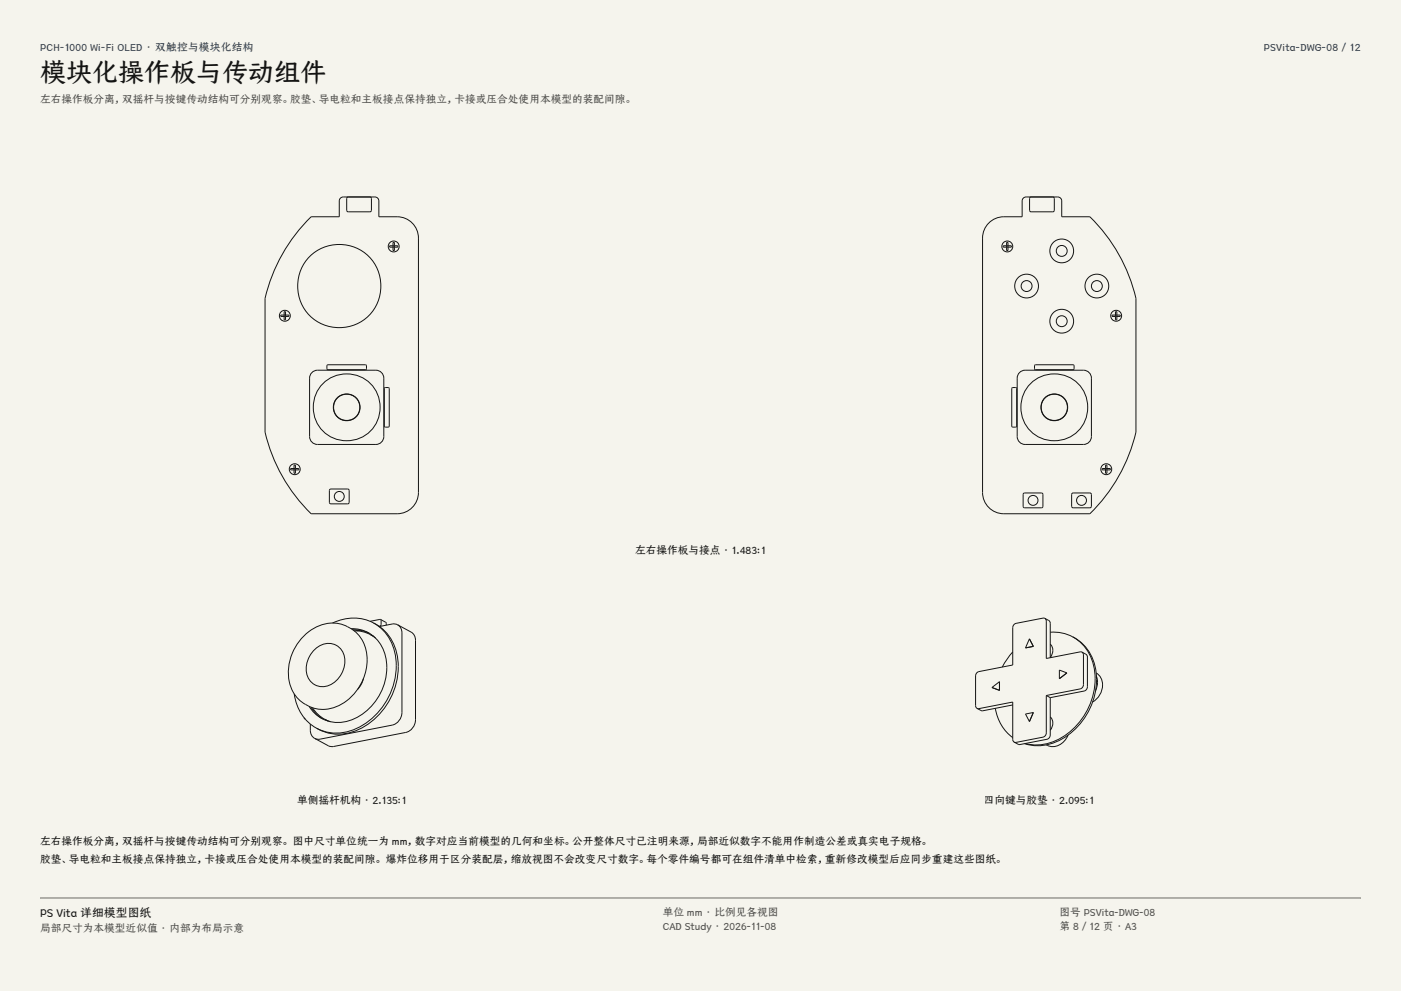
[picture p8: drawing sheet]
<svg xmlns="http://www.w3.org/2000/svg" width="420mm" height="297mm" viewBox="0 0 420 297" stroke-linecap="round" stroke-linejoin="round" font-family="sans-serif">
<g fill="#f5f4ed">
<path d="M0 0h420v297h-420z"/>
<path d="M12 12h396v275h-396z"/>
</g>
<g fill="none" stroke="#141413" stroke-width=".3">
<path d="M104.4 59l-.5 .5v3.5l.5 .5 6.7-.1 .3-.4v-3.5l-.5-.5M309.1 59l-.5 .5v3.5l.5 .5 6.7-.1 .3-.4v-3.5l-.5-.5M93.3 65h8.4l.1-5.2 .4-.5 .7-.3 9.9 .1 .5 .4 .3 .7v4.8h5.5a6.4 6.4 0 0 1 6.3 6.3v76.3a6.4 6.4 0 0 1-6.3 6.4h-25.8a50.3 50.3 0 0 1-13.8-24.5v-40.1a50.3 50.3 0 0 1 13.8-24.4zM116.8 73.7h2.5v.4h-2.5zM117.8 72.6h.4v2.5h-.4zM296.4 66.8a6.4 6.4 0 0 1 4.5-1.8h5.5l.1-5.2 .4-.5 .7-.3 9.9 .1 .6 .4 .2 .7v4.8h8.4a50.3 50.3 0 0 1 13.8 24.4v40.1a50.3 50.3 0 0 1-13.8 24.5h-25.8a6.4 6.4 0 0 1-6.3-6.4v-76.3a6.4 6.4 0 0 1 1.8-4.5zM300.7 73.7h2.5v.4h-2.5zM301.8 72.6h.4v2.5h-.4zM84.2 94.4h2.4v.4h-2.4zM85.2 93.4h.4v2.5h-.4zM333.4 94.4h2.4v.4h-2.4zM334.4 93.4h.4v2.5h-.4z"/>
<path d="M93.3 111.8a2.37 2.37 0 0 1 1.9-.8h17.5a2.37 2.37 0 0 1 2.4 2.3v17.5a2.37 2.37 0 0 1-2.4 2.4h-17.5a2.37 2.37 0 0 1-2.4-2.4v-17.5zM98.1 109.4l11.5-.1 .3 .3v.9l-.3 .3h-11.3l-.3-.3zM115.2 116.3l1.2-.2 .3 .3v11.3l-.3 .3h-.9l-.3-.3zM303.5 116.2l1-.1 .3 .3v11.3l-.3 .3h-.9l-.3-.3zM305.5 111.8a2.37 2.37 0 0 1 1.8-.8h17.5a2.37 2.37 0 0 1 2.4 2.3v17.5a2.37 2.37 0 0 1-2.4 2.4h-17.5a2.37 2.37 0 0 1-2.4-2.4v-17.5zM310.3 109.4l11.4-.1 .3 .3v.9l-.3 .3h-11.3l-.3-.3zM88.2 139.4h.4v2.4h-.4zM331.4 139.4h.4v2.4h-.4zM87.1 140.4h2.5v.4h-2.5zM98.8 146.8l.4-.2h5.3l.2 .4-.1 3.8-.4 .2-5.2-.1-.3-.3zM306.8 148l.4-.3 5.2 .1 .3 .4-.1 3.8-.4 .2-5.3-.1-.2-.4zM321.3 148l.4-.3 5.3 .1 .2 .4-.1 3.8-.4 .2-5.2-.1-.2-.4z"/>
<path d="M330.4 140.4h2.5v.4h-2.5zM91.2 190.5a10.9 10.9 0 0 1 16-.6 13.5 13.5 0 0 1-.1 16.9 12 12 0 0 1-14.1 5 11 11 0 0 1-6.3-13.2 16 16 0 0 1 4.5-8.1zM94.1 194.9a5.1 5.1 0 0 1 5.2-2 5.1 5.1 0 0 1 4 4 7.7 7.7 0 0 1-6.3 8.9 5.2 5.2 0 0 1-5-7.1 8.7 8.7 0 0 1 2.1-3.8zM105.3 188.4a10.4 10.4 0 0 1 10.6 10.4 16.9 16.9 0 0 1-12.1 17.4 10 10 0 0 1-11.1-4.5M105.8 188.7l2.9 .3 2 .8M106.2 189l2.9 .4 1.9 .8M107.7 188.8l-.9 .2M108 188.9l-.9 .2M111 190.2l1.6 1.1M111 190.2l1 .5M111.9 186.7a14.4 14.4 0 0 1 6.8 14.8 20.5 20.5 0 0 1-15.8 18 12.5 12.5 0 0 1-8-1.3M111.9 186.7a13.4 13.4 0 0 0-12.2 0"/>
<path d="M111.9 186.7a14.4 14.4 0 0 1 7.4 15.1 20.5 20.5 0 0 1-15.8 18.1 12.6 12.6 0 0 1-8.6-1.7M114.1 185.7l.2 1.5-.2 .4-.4 .1M114.1 185.7l-3.1 .5M114.1 185.7l1.5 .8 .2 .9M119.2 187.2l1 1 .3 1.5v23.8a3.9 3.9 0 0 1-2.9 3.8l-21.6 4.2-1.7-.2M119.2 187.2l-1.2-.2-4.2 .8M119.2 187.2l4.4 2.5 .6 .7 .3 1 .1 24.3a3.9 3.9 0 0 1-3 3.8l-22 4.3-1.2-.3-4.1-2.2M303.6 195.4l-1.7 2.1-1.4 2.4M307.4 194.2h.1M308.6 191.5h.1M308.6 191.5l-1.2 2.7M308.6 191.5l1.2 2.2"/>
<path d="M309.8 193.7h.1M309.8 193.7l-2.4 .5M313.2 185.3l-.5-.1-8.1 1.6-.8 .6-.2 .7v11.2l-10.1 2-.8 .6-.2 .7v8.9l.4 .8M313.2 185.3l1.2 .7 .4 .5 .1 10.6M313.2 185.3l.5 .8v11.2l10.1-1.9h.6M314.9 193a2.97 2.97 0 0 1 0 4.1M314.9 189.5a12.2 12.2 0 0 1 6.7 1.4M321.6 190.9a14.1 14.1 0 0 1 6.6 14.4 20.3 20.3 0 0 1-14.5 17.6 13 13 0 0 1-6.3-.1M321.6 190.9a14.1 14.1 0 0 1 7 14.7 20.2 20.2 0 0 1-15 17.7 12.7 12.7 0 0 1-6.5-.4M324.4 195.4l1.2 .7 .4 .5v9.2l-.2 .7-.8 .6-10.1 2M324.4 195.4l.4 .9v8.9l-.4 .9-.6 .4-10.1 1.9M88.2 208a13.6 13.6 0 0 0 6.7 10.2"/>
<path d="M91.2 215.1l.1 .3M91.3 215.4h.1M93 217a5 5 0 0 0 .6 3.7l.7 .6M93.2 211.9l1.3 1.8 2.3 1.8M93.7 212.1l1.3 1.7 2.3 1.8M97.3 215.6l1.8 .7M97.3 215.6l1 .5M109 203.3l-.7 1.8-1.1 1.5M292.9 212.3l.6 .1 10.1-2v11.2l.4 .8M297.4 206v.1M297.4 206l2.2 .9M298.4 212.3a13.4 13.4 0 0 0 5.2 8.8"/>
<path d="M299.6 206.9h.1M299.6 204.3h.1M299.6 204.3v2.6M299.6 204.3l-2.2 1.7M303.6 211.3l-9 1.7-1.7-.7M308.6 216.2v.1M309.8 213.5h.1M309.8 213.5l-1.2 2.8M309.8 213.5l-2.4 .5 1.2 2.2M313.7 208.4v11.2l-.2 .7-.8 .6-8.1 1.6-.6-.1M313.7 208.4l1.2 .7M314.9 209.1v11.2l-.5 .9-.5 .4-8.1 1.5-1.8-.7"/>
<path d="M314.9 214.9a2.97 2.97 0 0 1 0 4M317.6 200.8l2.3 .9-2.3 1.7zM317.6 203.4h.1M328.6 201.7a5.1 5.1 0 0 1-.4 8.3l-.7 .4M328.7 202.8a5.3 5.3 0 0 1-.3 4.2M320.2 220.3a4.7 4.7 0 0 1-6.5 2.9"/>
<circle cx="118" cy="73.9" r="1.64"/>
<circle cx="302" cy="73.9" r="1.64"/>
<circle cx="318.3" cy="75.2" r="3.6"/>
<circle cx="318.3" cy="75.2" r="1.64"/>
<circle cx="85.4" cy="94.6" r="1.64"/>
<circle cx="101.7" cy="85.7" r="12.5"/>
<circle cx="307.7" cy="85.7" r="3.6"/>
<circle cx="307.8" cy="85.7" r="1.64"/>
<circle cx="318.3" cy="96.3" r="3.6"/>
<circle cx="318.3" cy="96.3" r="1.64"/>
<circle cx="328.8" cy="85.7" r="3.6"/>
<circle cx="328.8" cy="85.7" r="1.64"/>
<circle cx="334.6" cy="94.6" r="1.64"/>
<circle cx="103.9" cy="122.1" r="10"/>
<circle cx="103.9" cy="122.1" r="4"/>
<circle cx="103.9" cy="122.1" r="3.9"/>
<circle cx="316" cy="122.1" r="10"/>
<circle cx="316.1" cy="122.1" r="4"/>
<circle cx="316.1" cy="122.1" r="3.9"/>
<circle cx="88.4" cy="140.6" r="1.64"/>
<circle cx="101.7" cy="148.8" r="1.49"/>
<circle cx="309.7" cy="150" r="1.49"/>
<circle cx="324.2" cy="150" r="1.49"/>
<circle cx="331.6" cy="140.6" r="1.64"/>
</g>
<path d="M12 269.3h396zM12 269h396v.3h-396z" fill-rule="evenodd" fill="#504e49"/>
<text font-size="7.8" fill="#141413" x="12" y="24.7">模块化操作板与传动组件</text>
<text font-size="3.5" fill="#141413" x="12" y="274.9">PS Vita 详细模型图纸</text>
<g font-size="3.2" fill="#1b365d">
<text x="12" y="15.3">PCH-1000 Wi-Fi OLED · 双触控与模块化结构</text>
<text x="378.9" y="15.3">PSVita-DWG-08 / 12</text>
</g>
<g font-size="3.2" fill="#504e49">
<text x="12" y="30.9">左右操作板分离，双摇杆与按键传动结构可分别观察。胶垫、导电粒和主板接点保持独立，卡接或压合处使用本模型的装配间隙。</text>
<text x="198.7" y="274.5">单位 mm · 比例见各视图</text>
<text x="317.6" y="274.5">图号 PSVita-DWG-08</text>
<text x="12" y="279.3">局部尺寸为本模型近似值 · 内部为布局示意</text>
<text x="198.7" y="278.8">CAD Study · 2026-11-08</text>
<text x="317.6" y="278.8">第 8 / 12 页 · A3</text>
</g>
<g font-size="3.2" fill="#141413">
<text x="190.4" y="166">左右操作板与接点 · 1.483:1</text>
<text x="89.1" y="241">单侧摇杆机构 · 2.135:1</text>
<text x="295" y="241">四向键与胶垫 · 2.095:1</text>
<text x="12" y="253.3">左右操作板分离，双摇杆与按键传动结构可分别观察。 图中尺寸单位统一为 mm，数字对应当前模型的几何和坐标。公开整体尺寸已注明来源，局部近似数字不能用作制造公差或真实电子规格。</text>
<text x="12" y="258.6">胶垫、导电粒和主板接点保持独立，卡接或压合处使用本模型的装配间隙。 爆炸位移用于区分装配层，缩放视图不会改变尺寸数字。每个零件编号都可在组件清单中检索，重新修改模型后应同步重建这些图纸。</text>
</g>
</svg>
